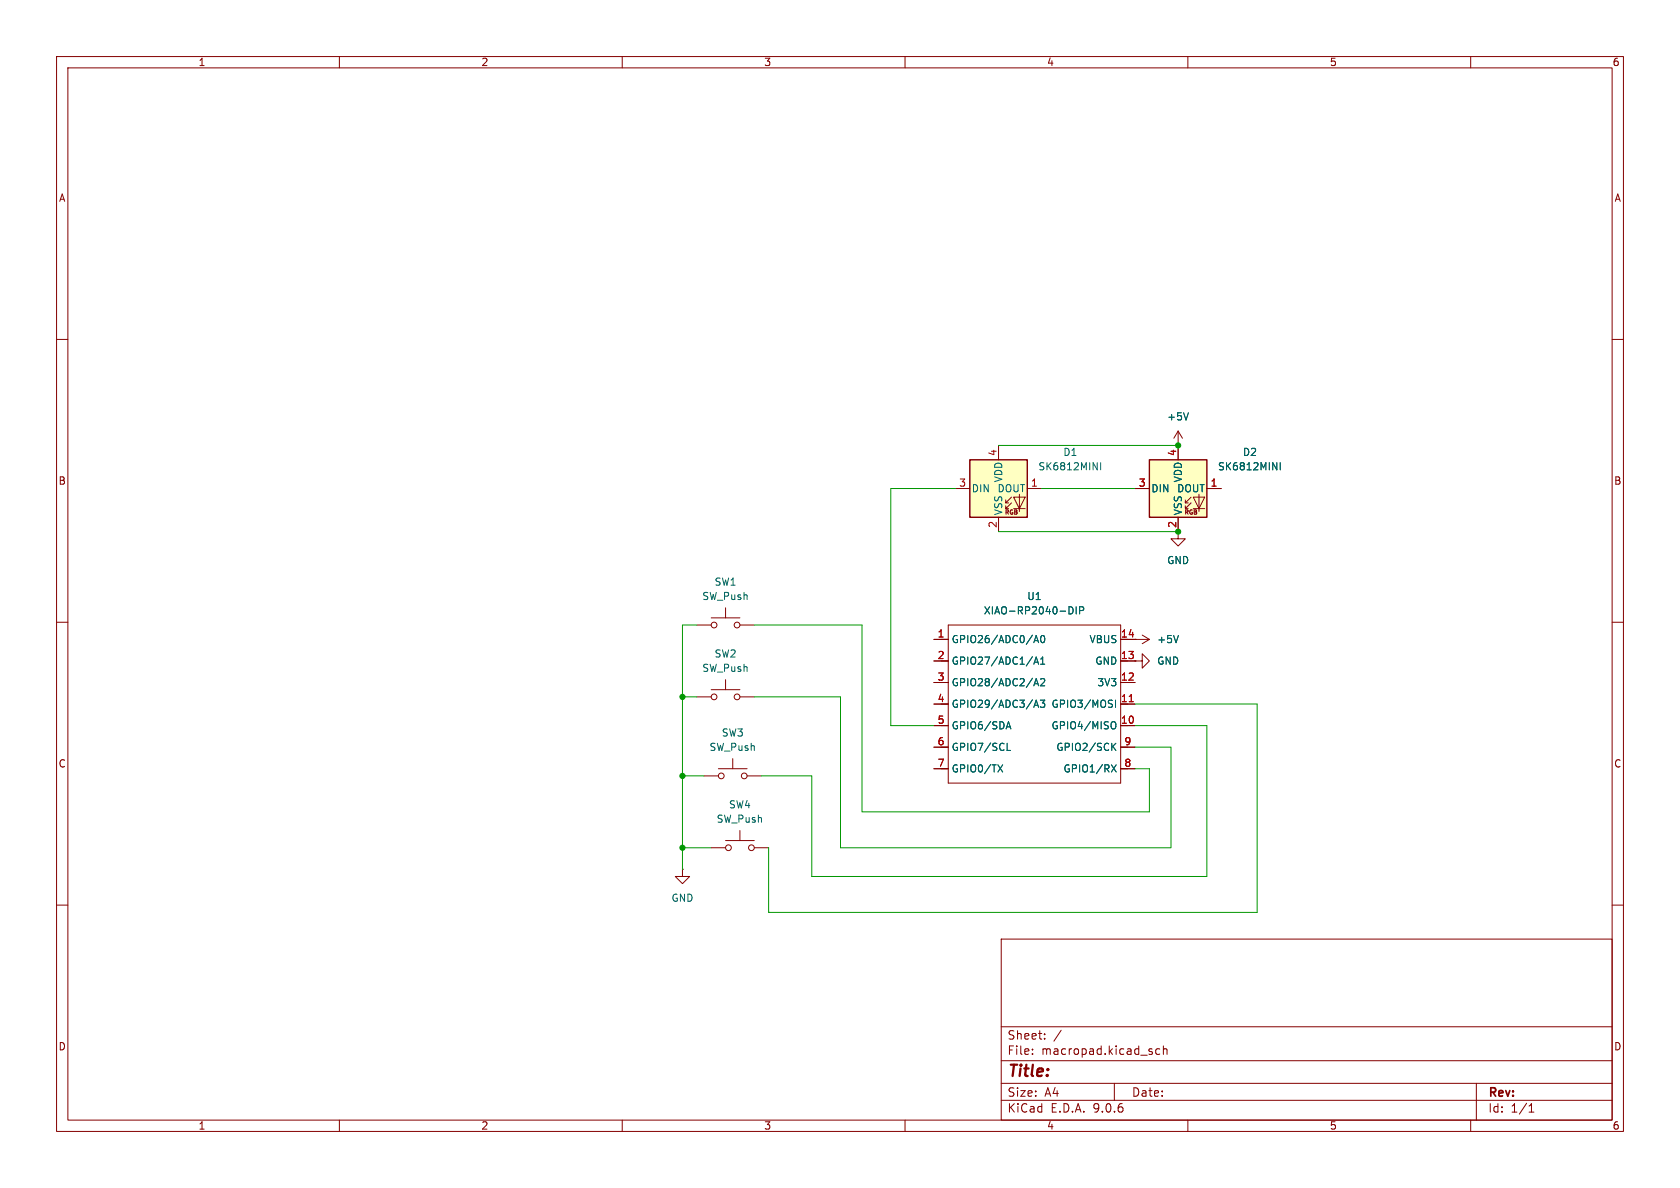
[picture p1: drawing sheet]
<svg xmlns="http://www.w3.org/2000/svg" width="297mm" height="210mm" viewBox="0 0 297 210" stroke-linecap="round" stroke-linejoin="round" font-family="sans-serif">
<g fill="none" stroke="#840000" stroke-width=".18">
<path d="M10 10h277v190h-277zM12 12h273v186h-273zM60 10v2M110 10v2M160 10v2M210 10v2M260 10v2M10 60h2M285 60h2M10 110h2M285 110h2M120.6 153.7v1.2h1.3l-1.3 1.3-1.2-1.3h1.2"/>
<path d="M120.6 153.7h.1M10 160h2M177 166h108v32h-108zM285 160h2M60 198v2M110 198v2M160 198v2M177 194.5h108M177 191.5h108M177 187.5h108M177 181.5h108M182.5 186.3v.1"/>
<path d="M182.5 185.5v.1M184.7 183.6v.1M184.7 182.8v.1M187.6 182.1l-1.3 2M197 191.5v3M205 185.5l-.4-.1-.3 .3v.4l.2 .2h.5M205.7 185.5l.2-.1 .3 .1 .1 .9M205.7 184.9v1.5M210 198v2M260 198v2M261 191.5v6.5M270.3 196.6h.9"/>
<path d="M270.3 195.5l.4-.4v1.5"/>
</g>
<path d="M203.2 81.3h10.2v10.1h-10.2z" fill="#ffffc2"/>
<g fill="none" stroke="#840000" stroke-width=".18">
<path d="M208.3 78.7h.1M208.3 76.2v5.1M208.3 76.2l-.8 1.3M208.3 76.2l.7 1.3M200.7 86.4h2.5M208.3 91.4v3.9h1.2l-1.2 1.2-1.3-1.2h1.3M209.5 88.9h.6M209.5 89.9h.6M210.6 87.9l-1.1 1v-.5M210.6 88.9l-1.1 1v-.5M210.9 87.9h2.1l-1 2zM210.9 89.9h2.1"/>
<path d="M212 87.4v3M213.4 86.4h2.5M123.2 110.5h2.5M125.7 109.2h5.1M128.3 107.4v1.8M130.8 110.5h2.5M123.2 123.2h2.5M124.5 137.2h2.5M125.7 121.9h5.1M127 135.9h5.1M128.3 120.1v1.8M129.5 134.1v1.8"/>
<path d="M130.8 123.2h2.5M132.1 137.2h2.5M125.7 149.9h2.6M128.3 148.6h5M130.8 146.8v1.8M133.3 149.9h2.6"/>
<circle cx="126.2" cy="110.5" r=".51"/>
<circle cx="130.3" cy="110.5" r=".51"/>
<circle cx="126.2" cy="123.2" r=".51"/>
<circle cx="127.5" cy="137.2" r=".51"/>
<circle cx="130.3" cy="123.2" r=".51"/>
<circle cx="131.6" cy="137.2" r=".51"/>
<circle cx="128.8" cy="149.9" r=".51"/>
<circle cx="132.8" cy="149.9" r=".51"/>
</g>
<path d="M203.2 81.3h10.2v10.1h-10.2z" fill="none" stroke="#840000" stroke-width=".25"/>
<path d="M210.1 73l-.4 1.2M225 81.8l.7 1.3v-1.3M226.3 81.8v1.3" fill="none" stroke="#006464" stroke-width=".18"/>
<path d="M171.4 81.3h10.2v10.1h-10.2z" fill="#ffffc2"/>
<g fill="none" stroke="#840000" stroke-width=".18">
<path d="M176.5 78.7v2.6M208.3 78.7h.1M208.3 78.7v2.6M168.9 86.4h2.5M176.5 91.4v2.6M177.8 88.9h.5M177.8 89.9h.5M178.8 87.9l-1 1v-.5M178.8 88.9l-1 1v-.5M179.2 87.9h2l-1 2zM179.2 89.9h2M180.2 87.4v3"/>
<path d="M181.6 86.4h2.5M200.7 86.4h2.5M208.3 91.4v2.6M213.4 86.4h2.5M165.1 113h2.5M165.1 116.8h2.5M167.6 110.5h30.5v27.9h-30.5zM198.1 113h5.1M198.1 116.8h2.6M200.7 116.8h1.2v-1.2l1.3 1.2-1.3 1.3v-1.3M200.7 116.8h.1M200.7 113h.1"/>
<path d="M201.9 112.3l1.3 .7M203.2 113l-1.3 .8M165.1 120.7h2.5M165.1 124.5h2.5M165.1 128.3h2.5M165.1 132.1h2.5M165.1 135.9h2.5M198.1 120.7h2.6M198.1 124.5h2.6M198.1 128.3h2.6M198.1 132.1h2.6M198.1 135.9h2.6"/>
</g>
<path d="M171.4 81.3h10.2v10.1h-10.2z" fill="none" stroke="#840000" stroke-width=".25"/>
<g fill="none" stroke="#006464" stroke-width=".18">
<path d="M210.1 73l-.4 1.2M193.3 81.8l.7 1.3v-1.3M194.6 81.8v1.3M225 81.8l.7 1.3v-1.3M226.3 81.8v1.3M182.8 113.6l.4-1.3 .4 1.3M182.8 117.4l.4-1.3 .4 1.3M182.9 113.2h.6M182.9 117.1h.6M184 117.4h.7M184 116.5l.3-.4v1.3M184.2 112.4l.1-.1a.68 .68 0 0 1 .4 .7 .68 .68 0 0 1-.4 .6 .84 .84 0 0 1-.1-1.2z"/>
<path d="M189 107.3a.64 .64 0 0 1 .7 .6 .64 .64 0 0 1-.7 .6M190.3 107.3v1.2M190.9 107.9h.6l.1-.2-.1-.3-.6-.1v1.2M208.3 112.3l-.4 1.3M176.4 135.2l.9 1.3M177.3 135.2l-.9 1.3M177.9 128.8l.4-1.2 .4 1.2M178 128.5h.6M178 132.7h.7M182.8 121.2l.4-1.2 .4 1.2M182.8 125l.4-1.2 .4 1.2M182.9 120.9h.6"/>
<path d="M182.9 124.7h.6M183.9 123.8h.8l-.4 .5 .3 .1v.5l-.1 .1-.6-.1M184 120.1l.5-.1 .2 .3-.8 .9h.8M196.5 135.2l.8 1.3M196.7 127.6a.43 .43 0 0 1 .6 .4v.4a.43 .43 0 0 1-.6 .4M196.7 131.9l.6 .8M197.2 123.8v1.2M197.3 131.4l-.8 .7M197.3 135.2l-.8 1.3"/>
</g>
<path d="M199.6 124h.8" fill="none" stroke="#a90000" stroke-width=".18"/>
<path d="M176.5 78.7h31.8M168.9 86.4h-11.4v41.9h7.6M176.5 94h31.8M184.1 86.4h16.6M123.2 110.5h-2.6v43.2M133.3 110.5h19.1v33h50.8v-7.6h-2.5M120.6 123.2h2.6M120.6 137.2h3.9M133.3 123.2h15.3v26.7h58.4v-17.8h-6.3M200.7 128.3h12.7v26.6h-69.9v-17.7h-8.9M200.7 124.5h21.5v36.8h-86.3v-11.4M120.6 149.9h5.1" fill="none" stroke="#009600" stroke-width=".18"/>
<g fill="#009600" stroke="#009600" stroke-width=".18">
<circle cx="120.6" cy="149.9" r=".46"/>
<circle cx="120.6" cy="123.2" r=".46"/>
<circle cx="120.6" cy="137.2" r=".46"/>
<circle cx="208.3" cy="78.7" r=".46"/>
<circle cx="208.3" cy="94" r=".46"/>
</g>
<text font-size="2.8" fill="#840000" x="178" y="190.9">Title:</text>
<g font-size="2.1" fill="#840000">
<text x="178" y="184">Sheet:</text>
<text x="178" y="186.7">File:</text>
<text x="184.1" y="186.7">macropad.kicad_sch</text>
<text x="178" y="196.9">KiCad</text>
<text x="178" y="194.1">Size:</text>
<text x="184.7" y="194.1">A4</text>
<text x="185.7" y="196.9">E.D.A.</text>
<text x="193.3" y="196.9">9.0.6</text>
<text x="200" y="194.1">Date:</text>
<text x="263" y="194.3">Rev:</text>
<text x="263" y="196.9">Id:</text>
<text x="267.1" y="196.9">1/1</text>
</g>
<g font-size="1.8" fill="#840000">
<text x="35" y="11.9">1</text>
<text x="85" y="11.9">2</text>
<text x="135" y="11.9">3</text>
<text x="185" y="11.9">4</text>
<text x="235" y="11.9">5</text>
<text x="285" y="11.9">6</text>
<text x="10.3" y="35.9">A</text>
<text x="285.3" y="35.9">A</text>
<text x="10.3" y="85.9">B</text>
<text x="285.3" y="85.9">B</text>
<text x="208" y="93.4" transform="rotate(-90 208 93.4)">2</text>
<text x="10.3" y="135.9">C</text>
<text x="285.3" y="135.9">C</text>
<text x="10.3" y="185.9">D</text>
<text x="285.3" y="185.9">D</text>
<text x="35" y="199.9">1</text>
<text x="85" y="199.9">2</text>
<text x="135" y="199.9">3</text>
<text x="185" y="199.9">4</text>
<text x="235" y="199.9">5</text>
<text x="285" y="199.9">6</text>
</g>
<g font-size="1.8" fill="#006464">
<text x="206.2" y="74.5">+5V</text>
<text x="183.5" y="83.3">SK6812MINI</text>
<text x="187.9" y="80.8">D1</text>
<text x="215.2" y="83.3">SK6812MINI</text>
<text x="219.6" y="80.8">D2</text>
<text x="171.7" y="87.2">DIN</text>
<text x="176.3" y="87.2">DOUT</text>
<text x="177.4" y="85.4" transform="rotate(-90 177.4 85.4)">VDD</text>
<text x="203.5" y="87.2">DIN</text>
<text x="208" y="87.2">DOUT</text>
<text x="209.1" y="85.4" transform="rotate(-90 209.1 85.4)">VDD</text>
<text x="177.4" y="91.2" transform="rotate(-90 177.4 91.2)">VSS</text>
<text x="209.1" y="91.2" transform="rotate(-90 209.1 91.2)">VSS</text>
<text x="206.2" y="99.9">GND</text>
<text x="124.1" y="106.3">SW_Push</text>
<text x="126.2" y="103.7">SW1</text>
<text x="181.5" y="106.3">U1</text>
<text x="168.1" y="113.9">GPIO26/ADC0/A0</text>
<text x="173.8" y="108.8">XIAO-RP2040-DIP</text>
<text x="192.5" y="113.9">VBUS</text>
<text x="204.5" y="113.9">+5V</text>
<text x="124.1" y="119">SW_Push</text>
<text x="126.2" y="116.4">SW2</text>
<text x="168.1" y="117.7">GPIO27/ADC1/A1</text>
<text x="193.5" y="117.7">GND</text>
<text x="204.5" y="117.7">GND</text>
<text x="168.1" y="121.5">GPIO28/ADC2/A2</text>
<text x="168.1" y="125.3">GPIO29/ADC3/A3</text>
<text x="185.8" y="125.3">GPIO3/MOSI</text>
<text x="193.9" y="121.5">3V3</text>
<text x="127.5" y="130.4">SW3</text>
<text x="168.1" y="129.1">GPIO6/SDA</text>
<text x="185.8" y="129.1">GPIO4/MISO</text>
<text x="125.3" y="132.9">SW_Push</text>
<text x="168.1" y="132.9">GPIO7/SCL</text>
<text x="168.1" y="136.8">GPIO0/TX</text>
<text x="186.6" y="132.9">GPIO2/SCK</text>
<text x="187.9" y="136.8">GPIO1/RX</text>
<text x="128.8" y="143.1">SW4</text>
<text x="126.6" y="145.6">SW_Push</text>
<text x="118.6" y="159.6">GND</text>
</g>
<g font-size="1.8" fill="#a90000">
<text x="176.3" y="80.7" transform="rotate(-90 176.3 80.7)">4</text>
<text x="208" y="80.7" transform="rotate(-90 208 80.7)">4</text>
<text x="169.5" y="86.1">3</text>
<text x="182.2" y="86.1">1</text>
<text x="201.2" y="86.1">3</text>
<text x="213.9" y="86.1">1</text>
<text x="176.3" y="93.4" transform="rotate(-90 176.3 93.4)">2</text>
<text x="165.7" y="112.8">1</text>
<text x="198.1" y="112.8">14</text>
<text x="165.7" y="116.6">2</text>
<text x="198.1" y="116.6">13</text>
<text x="165.7" y="120.4">3</text>
<text x="165.7" y="124.2">4</text>
<text x="198.1" y="120.4">12</text>
<text x="198.1" y="124.2">11</text>
<text x="165.7" y="128">5</text>
<text x="165.7" y="131.8">6</text>
<text x="198.1" y="128">10</text>
<text x="198.7" y="131.8">9</text>
<text x="165.7" y="135.6">7</text>
<text x="198.7" y="135.6">8</text>
</g>
<g font-size="1.1" fill="#840000">
<text x="177.5" y="91.2">RGB</text>
<text x="209.3" y="91.2">RGB</text>
</g>
</svg>
